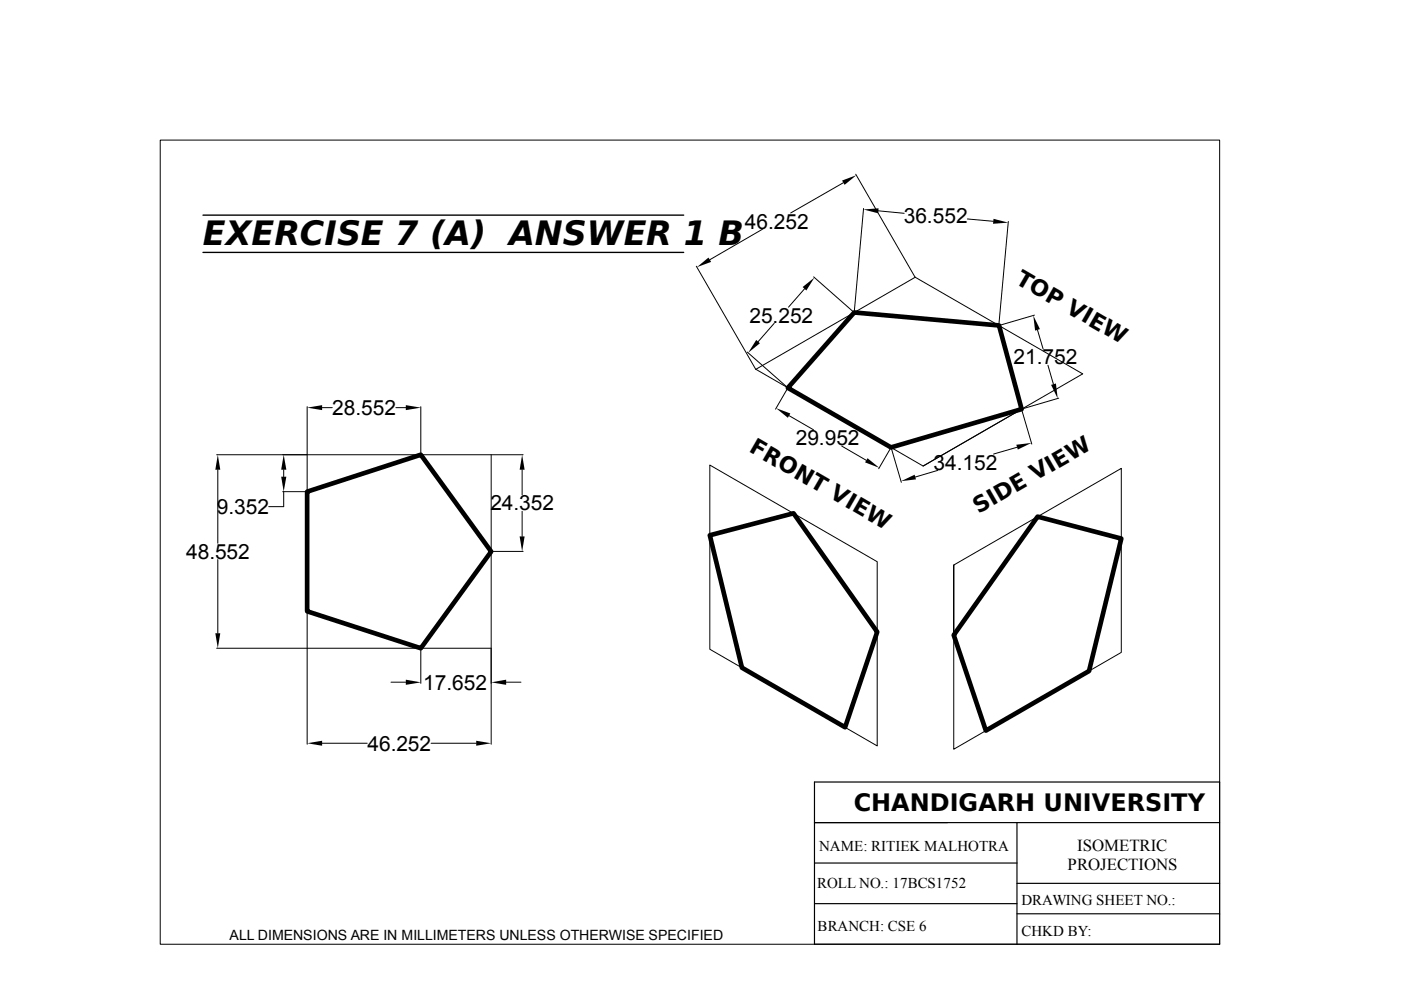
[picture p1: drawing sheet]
<svg xmlns="http://www.w3.org/2000/svg" width="297mm" height="210mm" viewBox="0 0 297 210" stroke-linecap="round" stroke-linejoin="round" font-family="sans-serif">
<path d="M43 53.5h102M43 45.6h102" fill="none" stroke="#000" stroke-width=".29"/>
<path d="M181.1 66.3l30.7 2.7 4.8 17.7-27.7 8.2-21.9-12.7zM65.1 104.2l24.1-7.8 14.9 20.5-14.9 20.5-24.1-7.8zM150.5 113.5l17.7-4.7 17.8 25.2-6.8 20.2-21.9-12.6zM220 109.5l17.7 4.7-6.8 28.1-21.9 12.6-6.8-20.2z" fill="none" stroke="#000" stroke-width=".99"/>
<g fill="none" stroke="#000" stroke-width=".21">
<path d="M34 29.7h224.6v170.5h-224.6zM178.8 38.7l-11.2 6.5M181.4 36.9l12.6 21.8M147.6 56.4l12.6 21.8M161.6 48.6l-11.1 6.5M172.5 58.7l8.5 7.5M183.1 44.2l-2 22M186.2 44.7l5.5 .5M205.1 46.4l5.5 .5M213.8 47l-2 21.9M158.4 74.6l8.6 7.6M160.2 78.3l35.5 20.5 33.9-19.5-35.6-20.5-33.8 19.5"/>
<path d="M164.1 68.5l-3.4 4M170.6 61.2l-3.4 3.9M219.3 66.8l-7.5 2.2M220 69.9l1.2 4.1M222.2 77.4l1.1 4.1M45.9 96.4h19.2M46.2 99.6v15.6M60.1 99.6v1.5M65.1 96.4h39v41h-39zM65.1 86.2v10.1M68.3 86.4h2.1M83.9 86.4h2.1"/>
<path d="M89.2 86.2v10.1M104.2 96.4h6.7M110.7 99.6v5.3M150.5 98.6l35.5 20.5v39.1l-35.5-20.5zM167 82.3l-2.6 4.4M167.3 88.1l5.2 3M178.5 94.6l5.2 3M188.9 94.9l-2.6 4.5M188.9 94.9l2.2 7.4M198.8 99.7l-4.7 1.4M215.7 94.8l-5.1 1.5M216.6 86.7l-20.9 12.1"/>
<path d="M216.6 86.8l2.2 7.4M224.5 84.4l-7.5 2.2M46.2 118.6v15.7M59.9 104.2h5.2M60.1 104.2v3.2h-3.1M104.2 116.9h6.7M110.7 108.4v5.3M202.2 119.8v39.1l35.5-20.6v-39l-35.5 20.5v14.9M45.9 137.4h19.2M65.1 137.5v20.3M89.2 137.5v7.4M104.1 137.5v20.3"/>
<path d="M68.3 157.6h9.6M82.9 144.6h3.1M91.4 157.6h9.6M107.3 144.6h3.2"/>
</g>
<g fill="#000">
<path d="M178.5 38.3l3.1-1.2-2.5 2.1zM147.7 56.7l2.5-2.1 .6 .9zM183.1 44.4l3.2-.2-.1 1zM210.6 46.4l3.2 .8-3.3 .2zM160.3 72.1l.8 .7-2.5 2zM170.2 60.9l2.5-2.1-1.7 2.8zM219.1 66.9l1.4 2.9-1 .3zM46.2 96.4l.5 3.2h-1.1zM60.1 96.4l.6 3.2h-1.1zM65.1 86.4l3.2-.5v1.1zM86 85.9l3.3 .5-3.3 .6zM110.7 96.4l.5 3.2h-1z"/>
<path d="M164.5 86.5l3.1 1.2-.6 .9zM183.9 97.2l2.5 2-3-1.2zM215.5 94.3l3.2-.4-2.9 1.4zM222.8 81.6l1.1-.3 .4 3.2zM59.6 101.1h1.1l-.6 3.1zM110.2 113.7h1l-.5 3.2zM191 102l2.9-1.4 .3 1zM45.6 134.3h1.1l-.5 3.1zM65.1 157.6l3.2-.5v1zM86 144.1l3.3 .6-3.3 .5zM101 157.1l3.1 .5-3.1 .5zM104.1 144.7l3.2-.6v1.1z"/>
</g>
<path d="M172.7 174.4h85.9M172.7 165.8h85.9v34.4h-85.9zM215.6 174.4v25.8M172.7 191.6h42.9M172.7 183h42.9M215.6 187.3h43M215.6 193.7h43" fill="none" stroke="#000" stroke-width=".25"/>
<text font-size="7.1" x="43" y="52">EXERCISE 7 (A) ANSWER 1 B</text>
<text font-size="5.1" x="181" y="172">CHANDIGARH UNIVERSITY</text>
<g font-size="4.7">
<text x="215.1" y="59.9" transform="rotate(30 215.1 59.9)">TOP VIEW</text>
<text x="158.6" y="95.6" transform="rotate(30 158.6 95.6)">FRONT VIEW</text>
<text x="207.4" y="109.1" transform="rotate(-30 207.4 109.1)">SIDE VIEW</text>
</g>
<g font-size="4.4">
<text x="191.6" y="47.4">36.552</text>
<text x="157.9" y="48.5">46.252</text>
<text x="158.9" y="68.4">25.252</text>
<text x="214.9" y="77.3">21.752</text>
<text x="70.4" y="88">28.552</text>
<text x="168.7" y="94.4">29.952</text>
<text x="197.9" y="99.6">34.152</text>
<text x="46" y="109">9.352</text>
<text x="104" y="108.2">24.352</text>
<text x="39.5" y="118.5">48.552</text>
<text x="89.7" y="146.2">17.652</text>
<text x="77.9" y="159.1">46.252</text>
</g>
<g font-size="3.6">
<text x="226.3" y="184.5">PROJECTIONS</text>
<text x="228.4" y="180.4">ISOMETRIC</text>
</g>
<g font-size="3.2">
<text x="173.7" y="180.5">NAME: RITIEK MALHOTRA</text>
<text x="173.2" y="188.3">ROLL NO.: 17BCS1752</text>
<text x="216.6" y="192">DRAWING SHEET NO.:</text>
<text x="173.4" y="197.5">BRANCH: CSE 6</text>
<text x="216.6" y="198.4">CHKD BY:</text>
</g>
<text font-size="3" x="48.7" y="199.3">ALL DIMENSIONS ARE IN MILLIMETERS UNLESS OTHERWISE SPECIFIED</text>
</svg>
